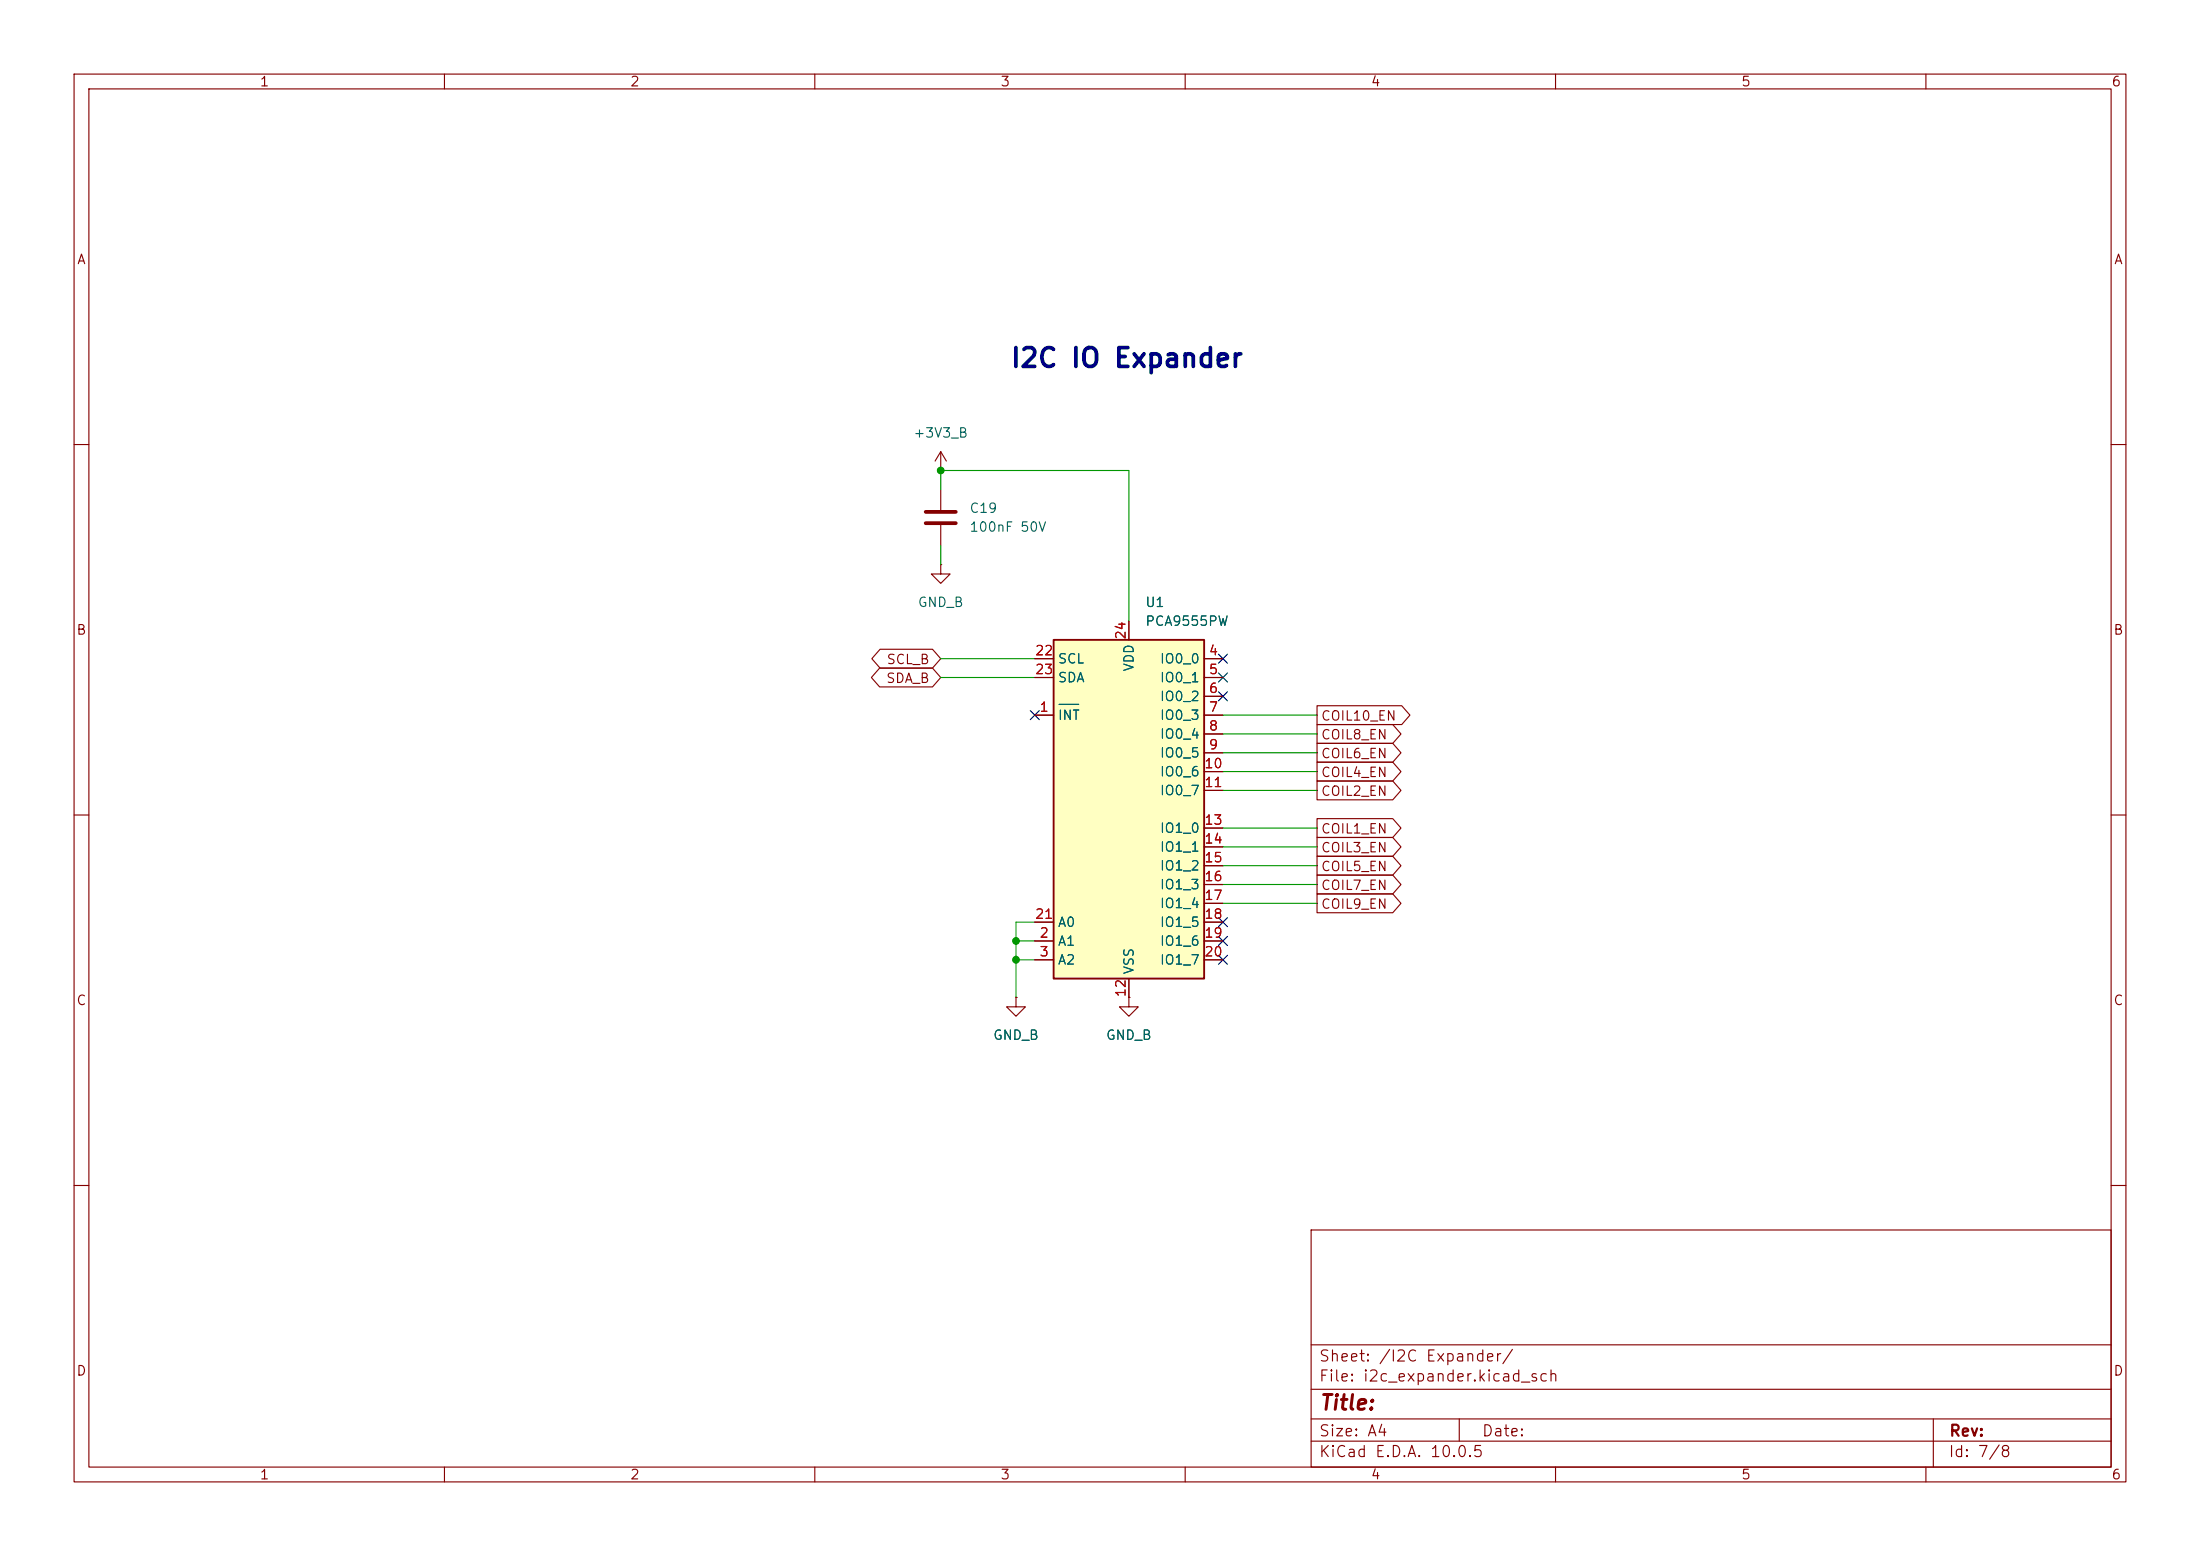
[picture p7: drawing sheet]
(kicad_sch
 (version 20260306)
 (generator "eeschema")
 (generator_version "10.0")
 (paper "A4")
 (lib_symbols
  (symbol "Device:C"
   (pin_numbers (hide yes))
   (pin_names
    (offset 0.254)) (exclude_from_sim no) (in_bom yes) (on_board yes)
   (in_pos_files yes)
   (duplicate_pin_numbers_are_jumpers no)
   (property "Reference" "C" (at 0.635 2.54 0) (show_name no) (do_not_autoplace no) (effects (font (size 1.27 1.27)) (justify left)))
   (property "Value" "C" (at 0.635 -2.54 0) (show_name no) (do_not_autoplace no) (effects (font (size 1.27 1.27)) (justify left)))
   (property "Footprint" "" (at 0.9652 -3.81 0) (show_name no) (do_not_autoplace no) (hide yes) (effects (font (size 1.27 1.27))))
   (property "Datasheet" "" (at 0 0 0) (show_name no) (do_not_autoplace no) (hide yes) (effects (font (size 1.27 1.27))))
   (property "Description" "Unpolarized capacitor" (at 0 0 0) (show_name no) (do_not_autoplace no) (hide yes) (effects (font (size 1.27 1.27))))
   (symbol "C_0_1"
    (polyline (pts (xy -2.032 0.762) (xy 2.032 0.762)) (stroke (width 0.508) (type default)) (fill (type none)))
    (polyline (pts (xy -2.032 -0.762) (xy 2.032 -0.762)) (stroke (width 0.508) (type default)) (fill (type none))))
   (symbol "C_1_1"
    (pin passive line (at 0 3.81 270) (length 2.794) (name "" (effects (font (size 1.27 1.27)))) (number "1" (effects (font (size 1.27 1.27)))))
    (pin passive line (at 0 -3.81 90) (length 2.794) (name "" (effects (font (size 1.27 1.27)))) (number "2" (effects (font (size 1.27 1.27))))))
   (embedded_fonts no))
  (symbol "Interface_Expansion:PCA9555PW" (exclude_from_sim no) (in_bom yes) (on_board yes)
   (in_pos_files yes)
   (duplicate_pin_numbers_are_jumpers no)
   (property "Reference" "U" (at -8.89 24.13 0) (show_name no) (do_not_autoplace no) (effects (font (size 1.27 1.27))))
   (property "Value" "PCA9555PW" (at 6.35 24.13 0) (show_name no) (do_not_autoplace no) (effects (font (size 1.27 1.27))))
   (property "Footprint" "Package_SO:TSSOP-24_4.4x7.8mm_P0.65mm" (at 0 0 0) (show_name no) (do_not_autoplace no) (hide yes) (effects (font (size 1.27 1.27))))
   (property "Datasheet" "https://www.nxp.com/docs/en/data-sheet/PCA9555.pdf" (at 0 0 0) (show_name no) (do_not_autoplace no) (hide yes) (effects (font (size 1.27 1.27))))
   (property "Description" "IO expander 16 GPIO, I2C 400kHz, Interrupt, 2.3 - 5.5V, TSSOP-24" (at 0 0 0) (show_name no) (do_not_autoplace no) (hide yes) (effects (font (size 1.27 1.27))))
   (symbol "PCA9555PW_0_1"
    (rectangle (start -10.16 22.86) (end 10.16 -22.86) (stroke (width 0.254) (type default)) (fill (type background))))
   (symbol "PCA9555PW_1_1"
    (pin open_collector line (at -12.7 12.7 0) (length 2.54) (name "~{INT}" (effects (font (size 1.27 1.27)))) (number "1" (effects (font (size 1.27 1.27)))))
    (pin input line (at -12.7 -17.78 0) (length 2.54) (name "A1" (effects (font (size 1.27 1.27)))) (number "2" (effects (font (size 1.27 1.27)))))
    (pin input line (at -12.7 -20.32 0) (length 2.54) (name "A2" (effects (font (size 1.27 1.27)))) (number "3" (effects (font (size 1.27 1.27)))))
    (pin bidirectional line (at 12.7 20.32 180) (length 2.54) (name "IO0_0" (effects (font (size 1.27 1.27)))) (number "4" (effects (font (size 1.27 1.27)))))
    (pin bidirectional line (at 12.7 17.78 180) (length 2.54) (name "IO0_1" (effects (font (size 1.27 1.27)))) (number "5" (effects (font (size 1.27 1.27)))))
    (pin bidirectional line (at 12.7 15.24 180) (length 2.54) (name "IO0_2" (effects (font (size 1.27 1.27)))) (number "6" (effects (font (size 1.27 1.27)))))
    (pin bidirectional line (at 12.7 12.7 180) (length 2.54) (name "IO0_3" (effects (font (size 1.27 1.27)))) (number "7" (effects (font (size 1.27 1.27)))))
    (pin bidirectional line (at 12.7 10.16 180) (length 2.54) (name "IO0_4" (effects (font (size 1.27 1.27)))) (number "8" (effects (font (size 1.27 1.27)))))
    (pin bidirectional line (at 12.7 7.62 180) (length 2.54) (name "IO0_5" (effects (font (size 1.27 1.27)))) (number "9" (effects (font (size 1.27 1.27)))))
    (pin bidirectional line (at 12.7 5.08 180) (length 2.54) (name "IO0_6" (effects (font (size 1.27 1.27)))) (number "10" (effects (font (size 1.27 1.27)))))
    (pin bidirectional line (at 12.7 2.54 180) (length 2.54) (name "IO0_7" (effects (font (size 1.27 1.27)))) (number "11" (effects (font (size 1.27 1.27)))))
    (pin power_in line (at 0 -25.4 90) (length 2.54) (name "VSS" (effects (font (size 1.27 1.27)))) (number "12" (effects (font (size 1.27 1.27)))))
    (pin bidirectional line (at 12.7 -2.54 180) (length 2.54) (name "IO1_0" (effects (font (size 1.27 1.27)))) (number "13" (effects (font (size 1.27 1.27)))))
    (pin bidirectional line (at 12.7 -5.08 180) (length 2.54) (name "IO1_1" (effects (font (size 1.27 1.27)))) (number "14" (effects (font (size 1.27 1.27)))))
    (pin bidirectional line (at 12.7 -7.62 180) (length 2.54) (name "IO1_2" (effects (font (size 1.27 1.27)))) (number "15" (effects (font (size 1.27 1.27)))))
    (pin bidirectional line (at 12.7 -10.16 180) (length 2.54) (name "IO1_3" (effects (font (size 1.27 1.27)))) (number "16" (effects (font (size 1.27 1.27)))))
    (pin bidirectional line (at 12.7 -12.7 180) (length 2.54) (name "IO1_4" (effects (font (size 1.27 1.27)))) (number "17" (effects (font (size 1.27 1.27)))))
    (pin bidirectional line (at 12.7 -15.24 180) (length 2.54) (name "IO1_5" (effects (font (size 1.27 1.27)))) (number "18" (effects (font (size 1.27 1.27)))))
    (pin bidirectional line (at 12.7 -17.78 180) (length 2.54) (name "IO1_6" (effects (font (size 1.27 1.27)))) (number "19" (effects (font (size 1.27 1.27)))))
    (pin bidirectional line (at 12.7 -20.32 180) (length 2.54) (name "IO1_7" (effects (font (size 1.27 1.27)))) (number "20" (effects (font (size 1.27 1.27)))))
    (pin input line (at -12.7 -15.24 0) (length 2.54) (name "A0" (effects (font (size 1.27 1.27)))) (number "21" (effects (font (size 1.27 1.27)))))
    (pin input line (at -12.7 20.32 0) (length 2.54) (name "SCL" (effects (font (size 1.27 1.27)))) (number "22" (effects (font (size 1.27 1.27)))))
    (pin bidirectional line (at -12.7 17.78 0) (length 2.54) (name "SDA" (effects (font (size 1.27 1.27)))) (number "23" (effects (font (size 1.27 1.27)))))
    (pin power_in line (at 0 25.4 270) (length 2.54) (name "VDD" (effects (font (size 1.27 1.27)))) (number "24" (effects (font (size 1.27 1.27))))))
   (embedded_fonts no))
  (symbol "power:+3V3"
   (power global)
   (pin_numbers (hide yes))
   (pin_names
    (offset 0) (hide yes)) (exclude_from_sim no) (in_bom yes) (on_board yes)
   (in_pos_files yes)
   (duplicate_pin_numbers_are_jumpers no)
   (property "Reference" "#PWR" (at 0 -3.81 0) (show_name no) (do_not_autoplace no) (hide yes) (effects (font (size 1.27 1.27))))
   (property "Value" "+3V3" (at 0 3.556 0) (show_name no) (do_not_autoplace no) (effects (font (size 1.27 1.27))))
   (property "Footprint" "" (at 0 0 0) (show_name no) (do_not_autoplace no) (hide yes) (effects (font (size 1.27 1.27))))
   (property "Datasheet" "" (at 0 0 0) (show_name no) (do_not_autoplace no) (hide yes) (effects (font (size 1.27 1.27))))
   (property "Description" "Power symbol creates a global label with name \"+3V3\"" (at 0 0 0) (show_name no) (do_not_autoplace no) (hide yes) (effects (font (size 1.27 1.27))))
   (symbol "+3V3_0_1"
    (polyline (pts (xy -0.762 1.27) (xy 0 2.54)) (stroke (width 0) (type default)) (fill (type none)))
    (polyline (pts (xy 0 2.54) (xy 0.762 1.27)) (stroke (width 0) (type default)) (fill (type none)))
    (polyline (pts (xy 0 0) (xy 0 2.54)) (stroke (width 0) (type default)) (fill (type none))))
   (symbol "+3V3_1_1"
    (pin power_in line (at 0 0 90) (length 0) (name "" (effects (font (size 1.27 1.27)))) (number "1" (effects (font (size 1.27 1.27))))))
   (embedded_fonts no))
  (symbol "power:GND1"
   (power global)
   (pin_numbers (hide yes))
   (pin_names
    (offset 0) (hide yes)) (exclude_from_sim no) (in_bom yes) (on_board yes)
   (in_pos_files yes)
   (duplicate_pin_numbers_are_jumpers no)
   (property "Reference" "#PWR" (at 0 -6.35 0) (show_name no) (do_not_autoplace no) (hide yes) (effects (font (size 1.27 1.27))))
   (property "Value" "GND1" (at 0 -3.81 0) (show_name no) (do_not_autoplace no) (effects (font (size 1.27 1.27))))
   (property "Footprint" "" (at 0 0 0) (show_name no) (do_not_autoplace no) (hide yes) (effects (font (size 1.27 1.27))))
   (property "Datasheet" "" (at 0 0 0) (show_name no) (do_not_autoplace no) (hide yes) (effects (font (size 1.27 1.27))))
   (property "Description" "Power symbol creates a global label with name \"GND1\" , ground" (at 0 0 0) (show_name no) (do_not_autoplace no) (hide yes) (effects (font (size 1.27 1.27))))
   (symbol "GND1_0_1"
    (polyline (pts (xy 0 0) (xy 0 -1.27) (xy 1.27 -1.27) (xy 0 -2.54) (xy -1.27 -1.27) (xy 0 -1.27)) (stroke (width 0) (type default)) (fill (type none))))
   (symbol "GND1_1_1"
    (pin power_in line (at 0 0 270) (length 0) (name "" (effects (font (size 1.27 1.27)))) (number "1" (effects (font (size 1.27 1.27))))))
   (embedded_fonts no)))
 (text "I2C IO Expander"
  (exclude_from_sim no)
  (at 152.146 50.038 0)
  (effects (font (size 2.54 2.54) (thickness 0.508)
    (bold yes) (color 0 0 132 1)) (justify bottom)))
 (junction
  (at 127 63.5)
  (diameter 0)
  (color 0 0 0 0))
 (junction
  (at 137.16 129.54)
  (diameter 0)
  (color 0 0 0 0))
 (junction
  (at 137.16 127)
  (diameter 0)
  (color 0 0 0 0))
 (no_connect
  (at 165.1 93.98))
 (no_connect
  (at 165.1 91.44))
 (no_connect
  (at 165.1 88.9))
 (no_connect
  (at 165.1 127))
 (no_connect
  (at 139.7 96.52))
 (no_connect
  (at 165.1 129.54))
 (no_connect
  (at 165.1 124.46))
 (wire
  (pts (xy 137.16 124.46) (xy 139.7 124.46))
  (stroke (width 0) (type default)))
 (wire
  (pts (xy 127 88.9) (xy 139.7 88.9))
  (stroke (width 0) (type default)))
 (wire
  (pts (xy 177.8 114.3) (xy 165.1 114.3))
  (stroke (width 0) (type default)))
 (wire
  (pts (xy 177.8 111.76) (xy 165.1 111.76))
  (stroke (width 0) (type default)))
 (wire
  (pts (xy 137.16 127) (xy 139.7 127))
  (stroke (width 0) (type default)))
 (wire
  (pts (xy 137.16 127) (xy 137.16 124.46))
  (stroke (width 0) (type default)))
 (wire
  (pts (xy 177.8 104.14) (xy 165.1 104.14))
  (stroke (width 0) (type default)))
 (wire
  (pts (xy 177.8 116.84) (xy 165.1 116.84))
  (stroke (width 0) (type default)))
 (wire
  (pts (xy 177.8 96.52) (xy 165.1 96.52))
  (stroke (width 0) (type default)))
 (wire
  (pts (xy 137.16 134.62) (xy 137.16 129.54))
  (stroke (width 0) (type default)))
 (wire
  (pts (xy 177.8 119.38) (xy 165.1 119.38))
  (stroke (width 0) (type default)))
 (wire
  (pts (xy 177.8 106.68) (xy 165.1 106.68))
  (stroke (width 0) (type default)))
 (wire
  (pts (xy 137.16 129.54) (xy 139.7 129.54))
  (stroke (width 0) (type default)))
 (wire
  (pts (xy 177.8 121.92) (xy 165.1 121.92))
  (stroke (width 0) (type default)))
 (wire
  (pts (xy 177.8 101.6) (xy 165.1 101.6))
  (stroke (width 0) (type default)))
 (wire
  (pts (xy 177.8 99.06) (xy 165.1 99.06))
  (stroke (width 0) (type default)))
 (wire
  (pts (xy 127 63.5) (xy 127 66.04))
  (stroke (width 0) (type default)))
 (wire
  (pts (xy 127 73.66) (xy 127 76.2))
  (stroke (width 0) (type default)))
 (wire
  (pts (xy 152.4 63.5) (xy 152.4 83.82))
  (stroke (width 0) (type default)))
 (wire
  (pts (xy 127 63.5) (xy 152.4 63.5))
  (stroke (width 0) (type default)))
 (wire
  (pts (xy 137.16 129.54) (xy 137.16 127))
  (stroke (width 0) (type default)))
 (wire
  (pts (xy 127 91.44) (xy 139.7 91.44))
  (stroke (width 0) (type default)))
 (global_label "COIL8_EN"
  (shape output)
  (at 177.8 99.06 0)
  (fields_autoplaced yes)
  (effects (font (size 1.27 1.27)) (justify left))
  (property "Intersheetrefs" "${INTERSHEET_REFS}" (at 189.6752 99.06 0) (hide yes) (show_name no) (do_not_autoplace no) (effects (font (size 1.27 1.27)) (justify left))))
 (global_label "COIL4_EN"
  (shape output)
  (at 177.8 104.14 0)
  (fields_autoplaced yes)
  (effects (font (size 1.27 1.27)) (justify left))
  (property "Intersheetrefs" "${INTERSHEET_REFS}" (at 189.6752 104.14 0) (hide yes) (show_name no) (do_not_autoplace no) (effects (font (size 1.27 1.27)) (justify left))))
 (global_label "COIL2_EN"
  (shape output)
  (at 177.8 106.68 0)
  (fields_autoplaced yes)
  (effects (font (size 1.27 1.27)) (justify left))
  (property "Intersheetrefs" "${INTERSHEET_REFS}" (at 189.6752 106.68 0) (hide yes) (show_name no) (do_not_autoplace no) (effects (font (size 1.27 1.27)) (justify left))))
 (global_label "COIL3_EN"
  (shape output)
  (at 177.8 114.3 0)
  (fields_autoplaced yes)
  (effects (font (size 1.27 1.27)) (justify left))
  (property "Intersheetrefs" "${INTERSHEET_REFS}" (at 189.6752 114.3 0) (hide yes) (show_name no) (do_not_autoplace no) (effects (font (size 1.27 1.27)) (justify left))))
 (global_label "COIL10_EN"
  (shape output)
  (at 177.8 96.52 0)
  (fields_autoplaced yes)
  (effects (font (size 1.27 1.27)) (justify left))
  (property "Intersheetrefs" "${INTERSHEET_REFS}" (at 190.8847 96.52 0) (hide yes) (show_name no) (do_not_autoplace no) (effects (font (size 1.27 1.27)) (justify left))))
 (global_label "SCL_B"
  (shape bidirectional)
  (at 127 88.9 180)
  (fields_autoplaced yes)
  (effects (font (size 1.27 1.27)) (justify right))
  (property "Intersheetrefs" "${INTERSHEET_REFS}" (at 117.1583 88.9 0) (hide yes) (show_name no) (do_not_autoplace no) (effects (font (size 1.27 1.27)) (justify right))))
 (global_label "COIL9_EN"
  (shape output)
  (at 177.8 121.92 0)
  (fields_autoplaced yes)
  (effects (font (size 1.27 1.27)) (justify left))
  (property "Intersheetrefs" "${INTERSHEET_REFS}" (at 189.6752 121.92 0) (hide yes) (show_name no) (do_not_autoplace no) (effects (font (size 1.27 1.27)) (justify left))))
 (global_label "COIL6_EN"
  (shape output)
  (at 177.8 101.6 0)
  (fields_autoplaced yes)
  (effects (font (size 1.27 1.27)) (justify left))
  (property "Intersheetrefs" "${INTERSHEET_REFS}" (at 189.6752 101.6 0) (hide yes) (show_name no) (do_not_autoplace no) (effects (font (size 1.27 1.27)) (justify left))))
 (global_label "SDA_B"
  (shape bidirectional)
  (at 127 91.44 180)
  (fields_autoplaced yes)
  (effects (font (size 1.27 1.27)) (justify right))
  (property "Intersheetrefs" "${INTERSHEET_REFS}" (at 117.0978 91.44 0) (hide yes) (show_name no) (do_not_autoplace no) (effects (font (size 1.27 1.27)) (justify right))))
 (global_label "COIL7_EN"
  (shape output)
  (at 177.8 119.38 0)
  (fields_autoplaced yes)
  (effects (font (size 1.27 1.27)) (justify left))
  (property "Intersheetrefs" "${INTERSHEET_REFS}" (at 189.6752 119.38 0) (hide yes) (show_name no) (do_not_autoplace no) (effects (font (size 1.27 1.27)) (justify left))))
 (global_label "COIL5_EN"
  (shape output)
  (at 177.8 116.84 0)
  (fields_autoplaced yes)
  (effects (font (size 1.27 1.27)) (justify left))
  (property "Intersheetrefs" "${INTERSHEET_REFS}" (at 189.6752 116.84 0) (hide yes) (show_name no) (do_not_autoplace no) (effects (font (size 1.27 1.27)) (justify left))))
 (global_label "COIL1_EN"
  (shape output)
  (at 177.8 111.76 0)
  (fields_autoplaced yes)
  (effects (font (size 1.27 1.27)) (justify left))
  (property "Intersheetrefs" "${INTERSHEET_REFS}" (at 189.6752 111.76 0) (hide yes) (show_name no) (do_not_autoplace no) (effects (font (size 1.27 1.27)) (justify left))))
 (symbol
  (lib_id "power:+3V3")
  (at 127 63.5 0)
  (unit 1)
  (body_style 1)
  (exclude_from_sim no)
  (in_bom yes)
  (on_board yes)
  (in_pos_files yes)
  (dnp no)
  (fields_autoplaced yes)
  (property "Reference" "#PWR069" (at 127 67.31 0) (hide yes) (show_name no) (do_not_autoplace no) (effects (font (size 1.27 1.27))))
  (property "Value" "+3V3_B" (at 127 58.42 0) (show_name no) (do_not_autoplace no) (effects (font (size 1.27 1.27))))
  (property "Footprint" "" (at 127 63.5 0) (hide yes) (show_name no) (do_not_autoplace no) (effects (font (size 1.27 1.27))))
  (property "Datasheet" "" (at 127 63.5 0) (hide yes) (show_name no) (do_not_autoplace no) (effects (font (size 1.27 1.27))))
  (property "Description" "Power symbol creates a global label with name \"+3V3\"" (at 127 63.5 0) (hide yes) (show_name no) (do_not_autoplace no) (effects (font (size 1.27 1.27))))
  (pin "1"))
 (symbol
  (lib_id "power:GND1")
  (at 152.4 134.62 0)
  (unit 1)
  (body_style 1)
  (exclude_from_sim no)
  (in_bom yes)
  (on_board yes)
  (in_pos_files yes)
  (dnp no)
  (fields_autoplaced yes)
  (property "Reference" "#PWR073" (at 152.4 140.97 0) (hide yes) (show_name no) (do_not_autoplace no) (effects (font (size 1.27 1.27))))
  (property "Value" "GND_B" (at 152.4 139.7 0) (show_name no) (do_not_autoplace no) (effects (font (size 1.27 1.27))))
  (property "Footprint" "" (at 152.4 134.62 0) (hide yes) (show_name no) (do_not_autoplace no) (effects (font (size 1.27 1.27))))
  (property "Datasheet" "" (at 152.4 134.62 0) (hide yes) (show_name no) (do_not_autoplace no) (effects (font (size 1.27 1.27))))
  (property "Description" "Power symbol creates a global label with name \"GND1\" , ground" (at 152.4 134.62 0) (hide yes) (show_name no) (do_not_autoplace no) (effects (font (size 1.27 1.27))))
  (pin "1"))
 (symbol
  (lib_id "Device:C")
  (at 127 69.85 180)
  (unit 1)
  (body_style 1)
  (exclude_from_sim no)
  (in_bom yes)
  (on_board yes)
  (in_pos_files yes)
  (dnp no)
  (fields_autoplaced yes)
  (property "Reference" "C19" (at 130.81 68.5799 0) (show_name no) (do_not_autoplace no) (effects (font (size 1.27 1.27)) (justify right)))
  (property "Value" "100nF 50V" (at 130.81 71.1199 0) (show_name no) (do_not_autoplace no) (effects (font (size 1.27 1.27)) (justify right)))
  (property "Footprint" "Capacitor_SMD:C_0603_1608Metric" (at 126.0348 66.04 0) (hide yes) (show_name no) (do_not_autoplace no) (effects (font (size 1.27 1.27))))
  (property "Datasheet" "" (at 127 69.85 0) (hide yes) (show_name no) (do_not_autoplace no) (effects (font (size 1.27 1.27))))
  (property "Description" "Unpolarized capacitor" (at 127 69.85 0) (hide yes) (show_name no) (do_not_autoplace no) (effects (font (size 1.27 1.27))))
  (property "LCSC" "C14663" (at 127 69.85 90) (hide yes) (show_name no) (do_not_autoplace no) (effects (font (size 1.27 1.27))))
  (property "Manufacturer Part Number" "" (at 127 69.85 90) (hide yes) (show_name no) (do_not_autoplace no) (effects (font (size 1.27 1.27))))
  (pin "1")
  (pin "2"))
 (symbol
  (lib_id "Interface_Expansion:PCA9555PW")
  (at 152.4 109.22 0)
  (unit 1)
  (body_style 1)
  (exclude_from_sim no)
  (in_bom yes)
  (on_board yes)
  (in_pos_files yes)
  (dnp no)
  (fields_autoplaced yes)
  (property "Reference" "U1" (at 154.5433 81.28 0) (show_name no) (do_not_autoplace no) (effects (font (size 1.27 1.27)) (justify left)))
  (property "Value" "PCA9555PW" (at 154.5433 83.82 0) (show_name no) (do_not_autoplace no) (effects (font (size 1.27 1.27)) (justify left)))
  (property "Footprint" "Package_SO:TSSOP-24_4.4x7.8mm_P0.65mm" (at 152.4 109.22 0) (hide yes) (show_name no) (do_not_autoplace no) (effects (font (size 1.27 1.27))))
  (property "Datasheet" "https://www.nxp.com/docs/en/data-sheet/PCA9555.pdf" (at 152.4 109.22 0) (hide yes) (show_name no) (do_not_autoplace no) (effects (font (size 1.27 1.27))))
  (property "Description" "IO expander 16 GPIO, I2C 400kHz, Interrupt, 2.3 - 5.5V, TSSOP-24" (at 152.4 109.22 0) (hide yes) (show_name no) (do_not_autoplace no) (effects (font (size 1.27 1.27))))
  (property "LCSC" "C128392" (at 152.4 109.22 0) (hide yes) (show_name no) (do_not_autoplace no) (effects (font (size 1.27 1.27))))
  (pin "1")
  (pin "2")
  (pin "3")
  (pin "4")
  (pin "5")
  (pin "6")
  (pin "7")
  (pin "18")
  (pin "10")
  (pin "8")
  (pin "12")
  (pin "17")
  (pin "23")
  (pin "11")
  (pin "15")
  (pin "24")
  (pin "13")
  (pin "19")
  (pin "9")
  (pin "14")
  (pin "16")
  (pin "20")
  (pin "21")
  (pin "22"))
 (symbol
  (lib_id "power:GND1")
  (at 137.16 134.62 0)
  (unit 1)
  (body_style 1)
  (exclude_from_sim no)
  (in_bom yes)
  (on_board yes)
  (in_pos_files yes)
  (dnp no)
  (fields_autoplaced yes)
  (property "Reference" "#PWR077" (at 137.16 140.97 0) (hide yes) (show_name no) (do_not_autoplace no) (effects (font (size 1.27 1.27))))
  (property "Value" "GND_B" (at 137.16 139.7 0) (show_name no) (do_not_autoplace no) (effects (font (size 1.27 1.27))))
  (property "Footprint" "" (at 137.16 134.62 0) (hide yes) (show_name no) (do_not_autoplace no) (effects (font (size 1.27 1.27))))
  (property "Datasheet" "" (at 137.16 134.62 0) (hide yes) (show_name no) (do_not_autoplace no) (effects (font (size 1.27 1.27))))
  (property "Description" "Power symbol creates a global label with name \"GND1\" , ground" (at 137.16 134.62 0) (hide yes) (show_name no) (do_not_autoplace no) (effects (font (size 1.27 1.27))))
  (pin "1"))
 (symbol
  (lib_id "power:GND1")
  (at 127 76.2 0)
  (unit 1)
  (body_style 1)
  (exclude_from_sim no)
  (in_bom yes)
  (on_board yes)
  (in_pos_files yes)
  (dnp no)
  (fields_autoplaced yes)
  (property "Reference" "#PWR065" (at 127 82.55 0) (hide yes) (show_name no) (do_not_autoplace no) (effects (font (size 1.27 1.27))))
  (property "Value" "GND_B" (at 127 81.28 0) (show_name no) (do_not_autoplace no) (effects (font (size 1.27 1.27))))
  (property "Footprint" "" (at 127 76.2 0) (hide yes) (show_name no) (do_not_autoplace no) (effects (font (size 1.27 1.27))))
  (property "Datasheet" "" (at 127 76.2 0) (hide yes) (show_name no) (do_not_autoplace no) (effects (font (size 1.27 1.27))))
  (property "Description" "Power symbol creates a global label with name \"GND1\" , ground" (at 127 76.2 0) (hide yes) (show_name no) (do_not_autoplace no) (effects (font (size 1.27 1.27))))
  (pin "1")))
